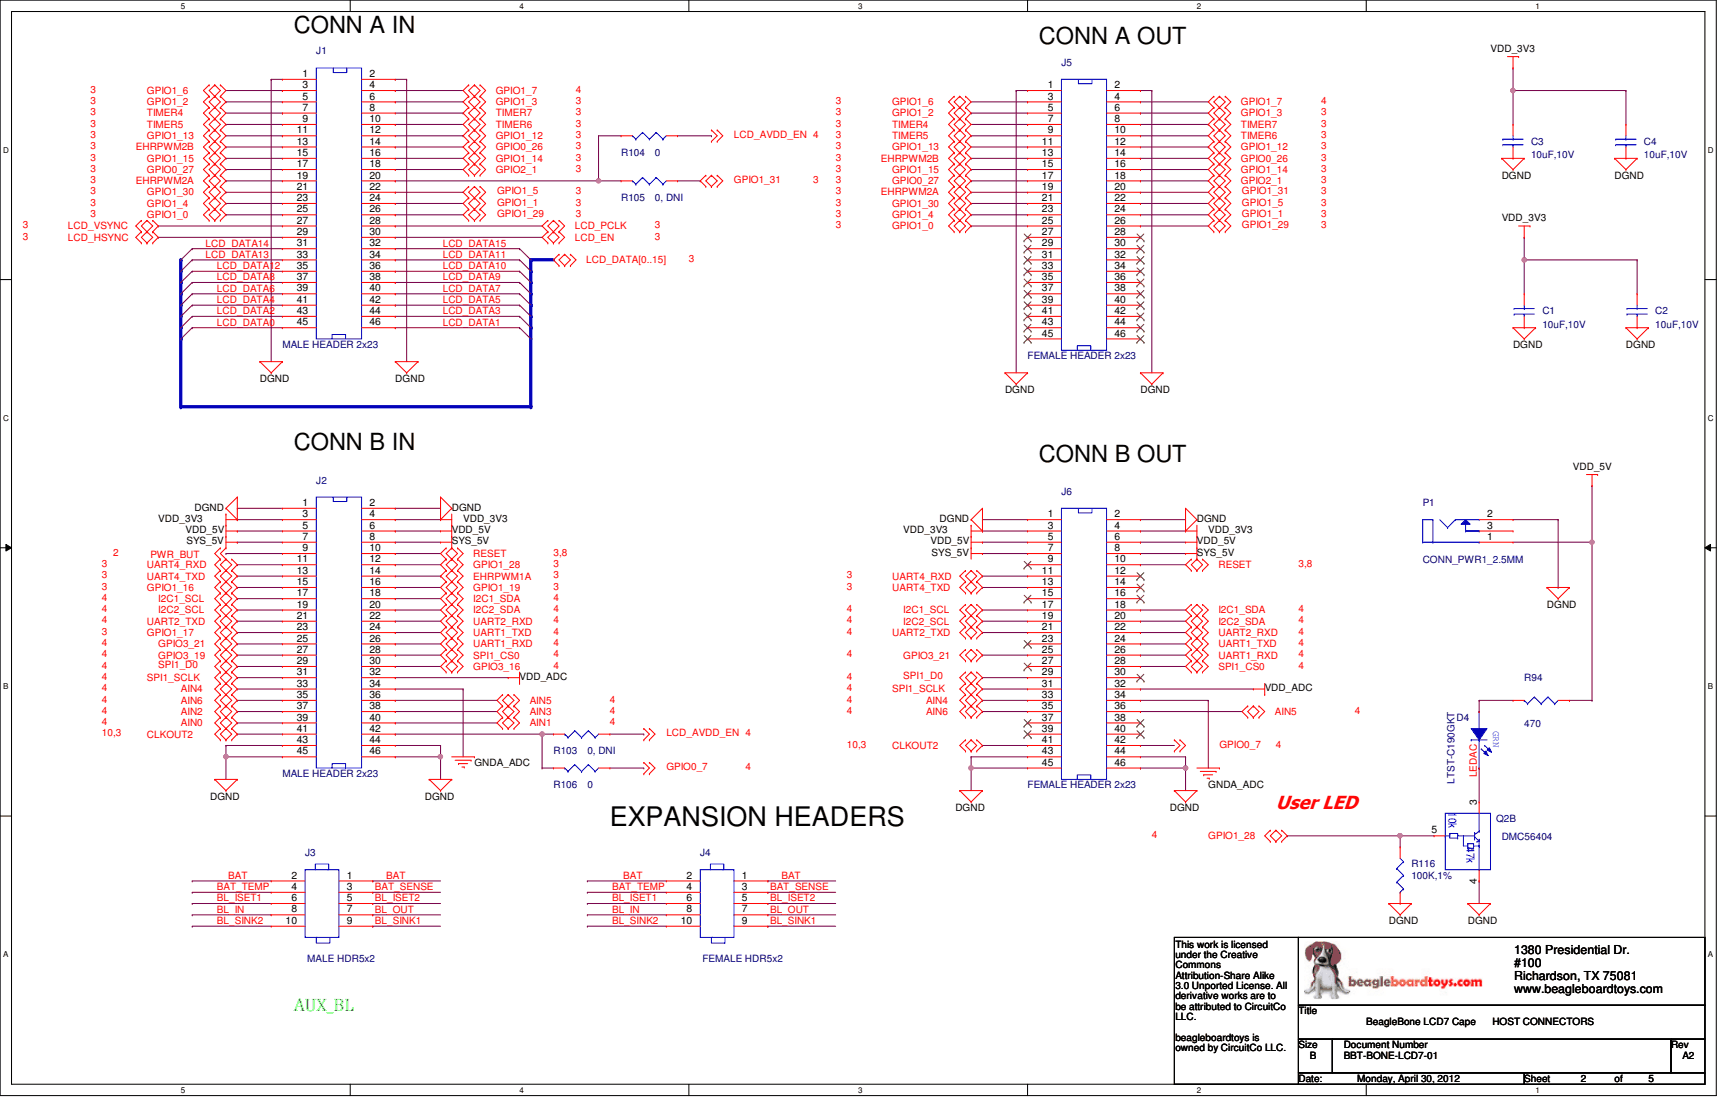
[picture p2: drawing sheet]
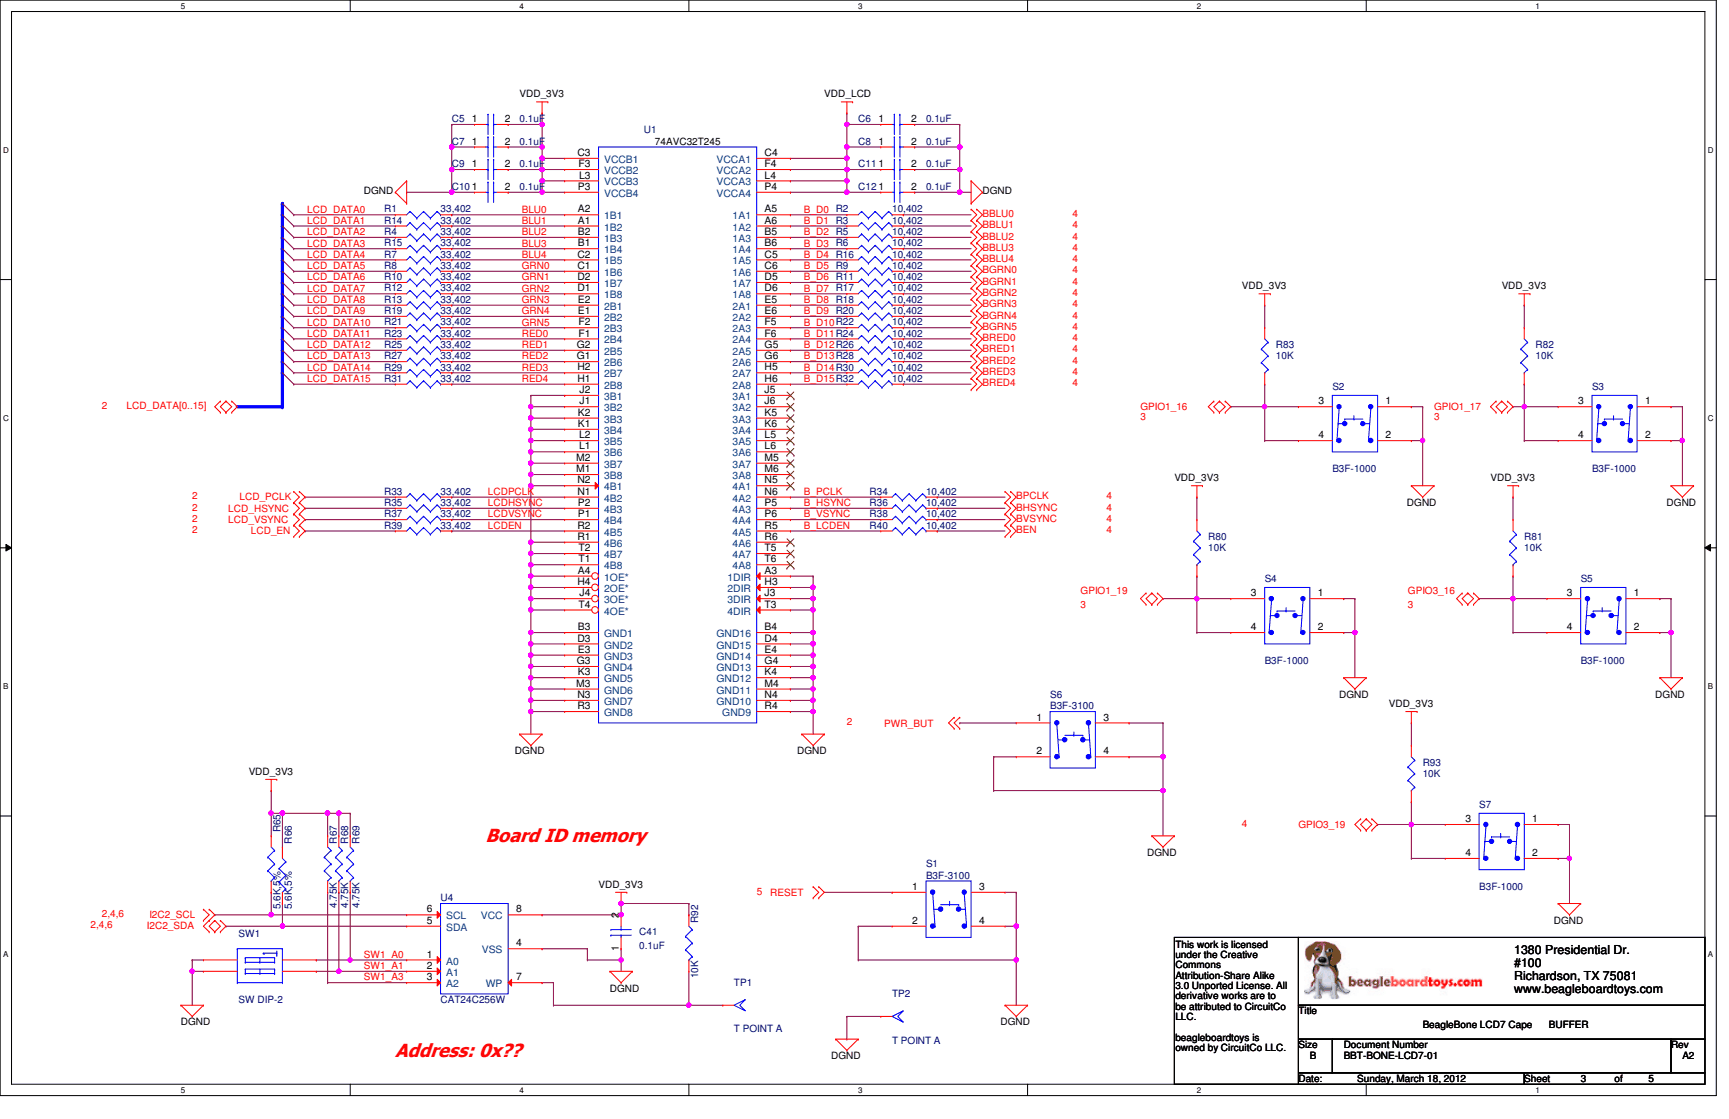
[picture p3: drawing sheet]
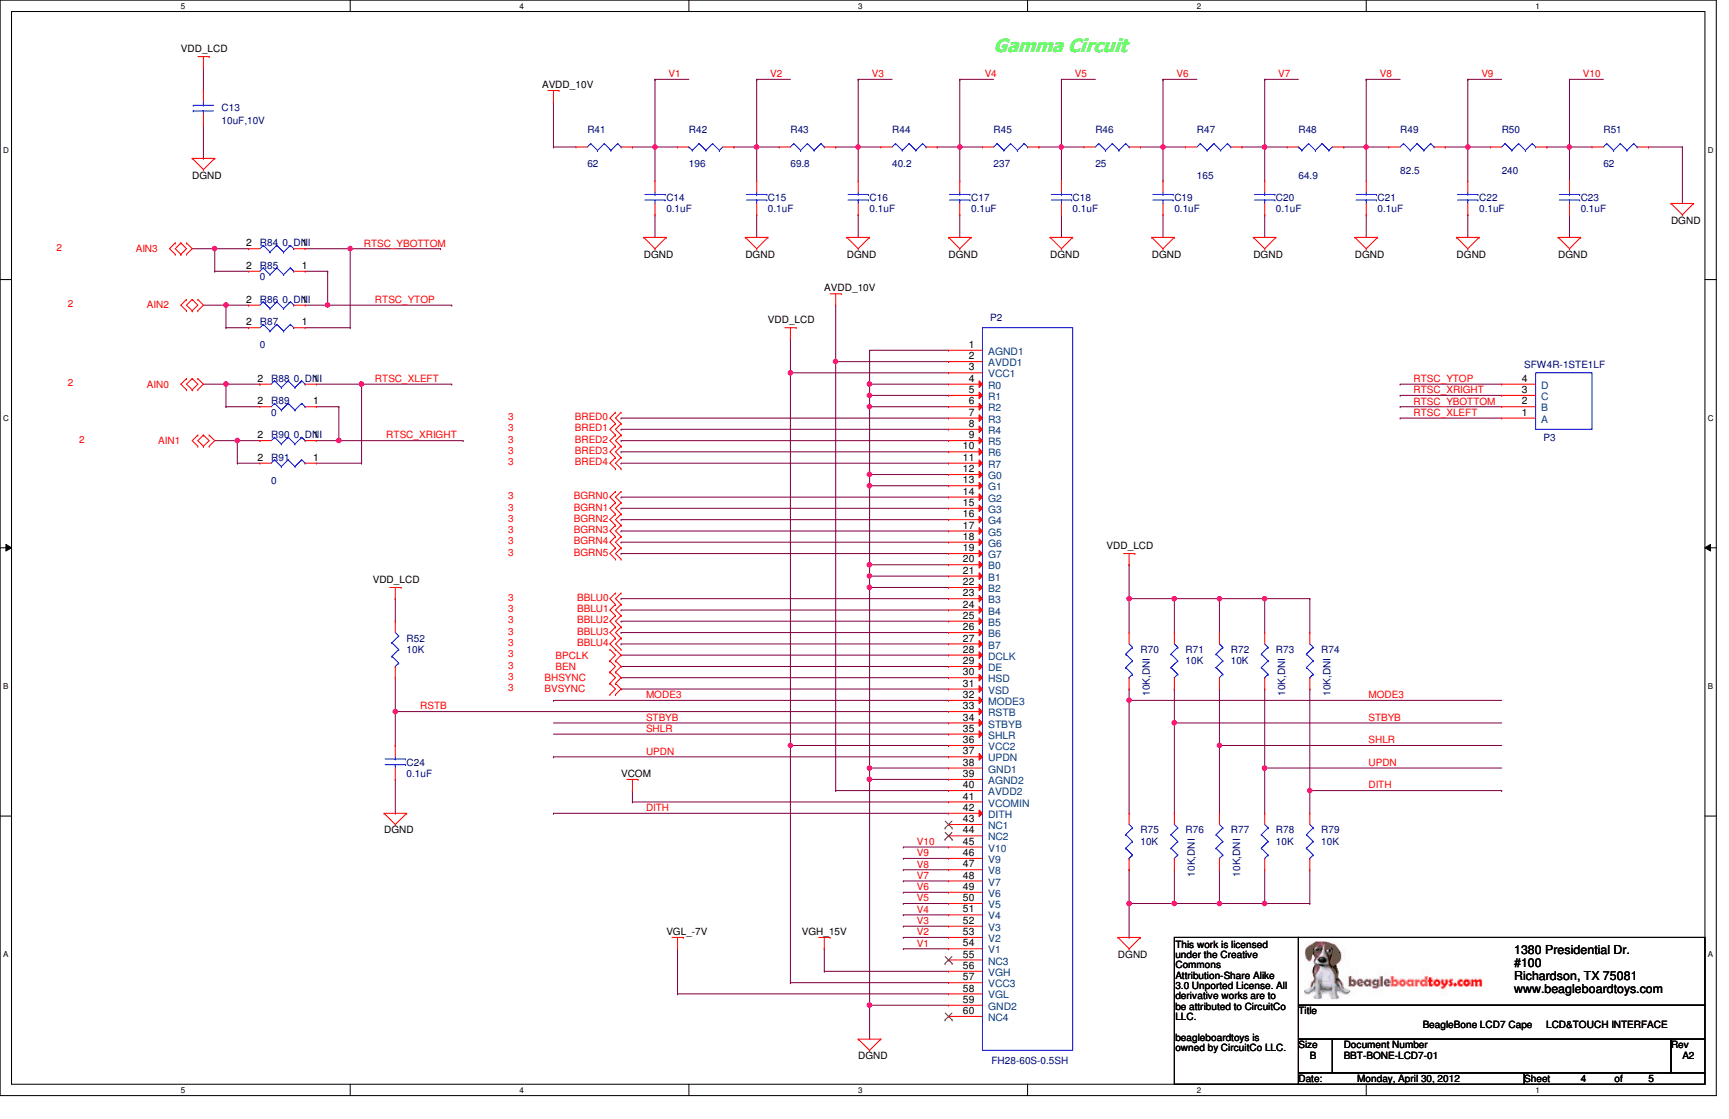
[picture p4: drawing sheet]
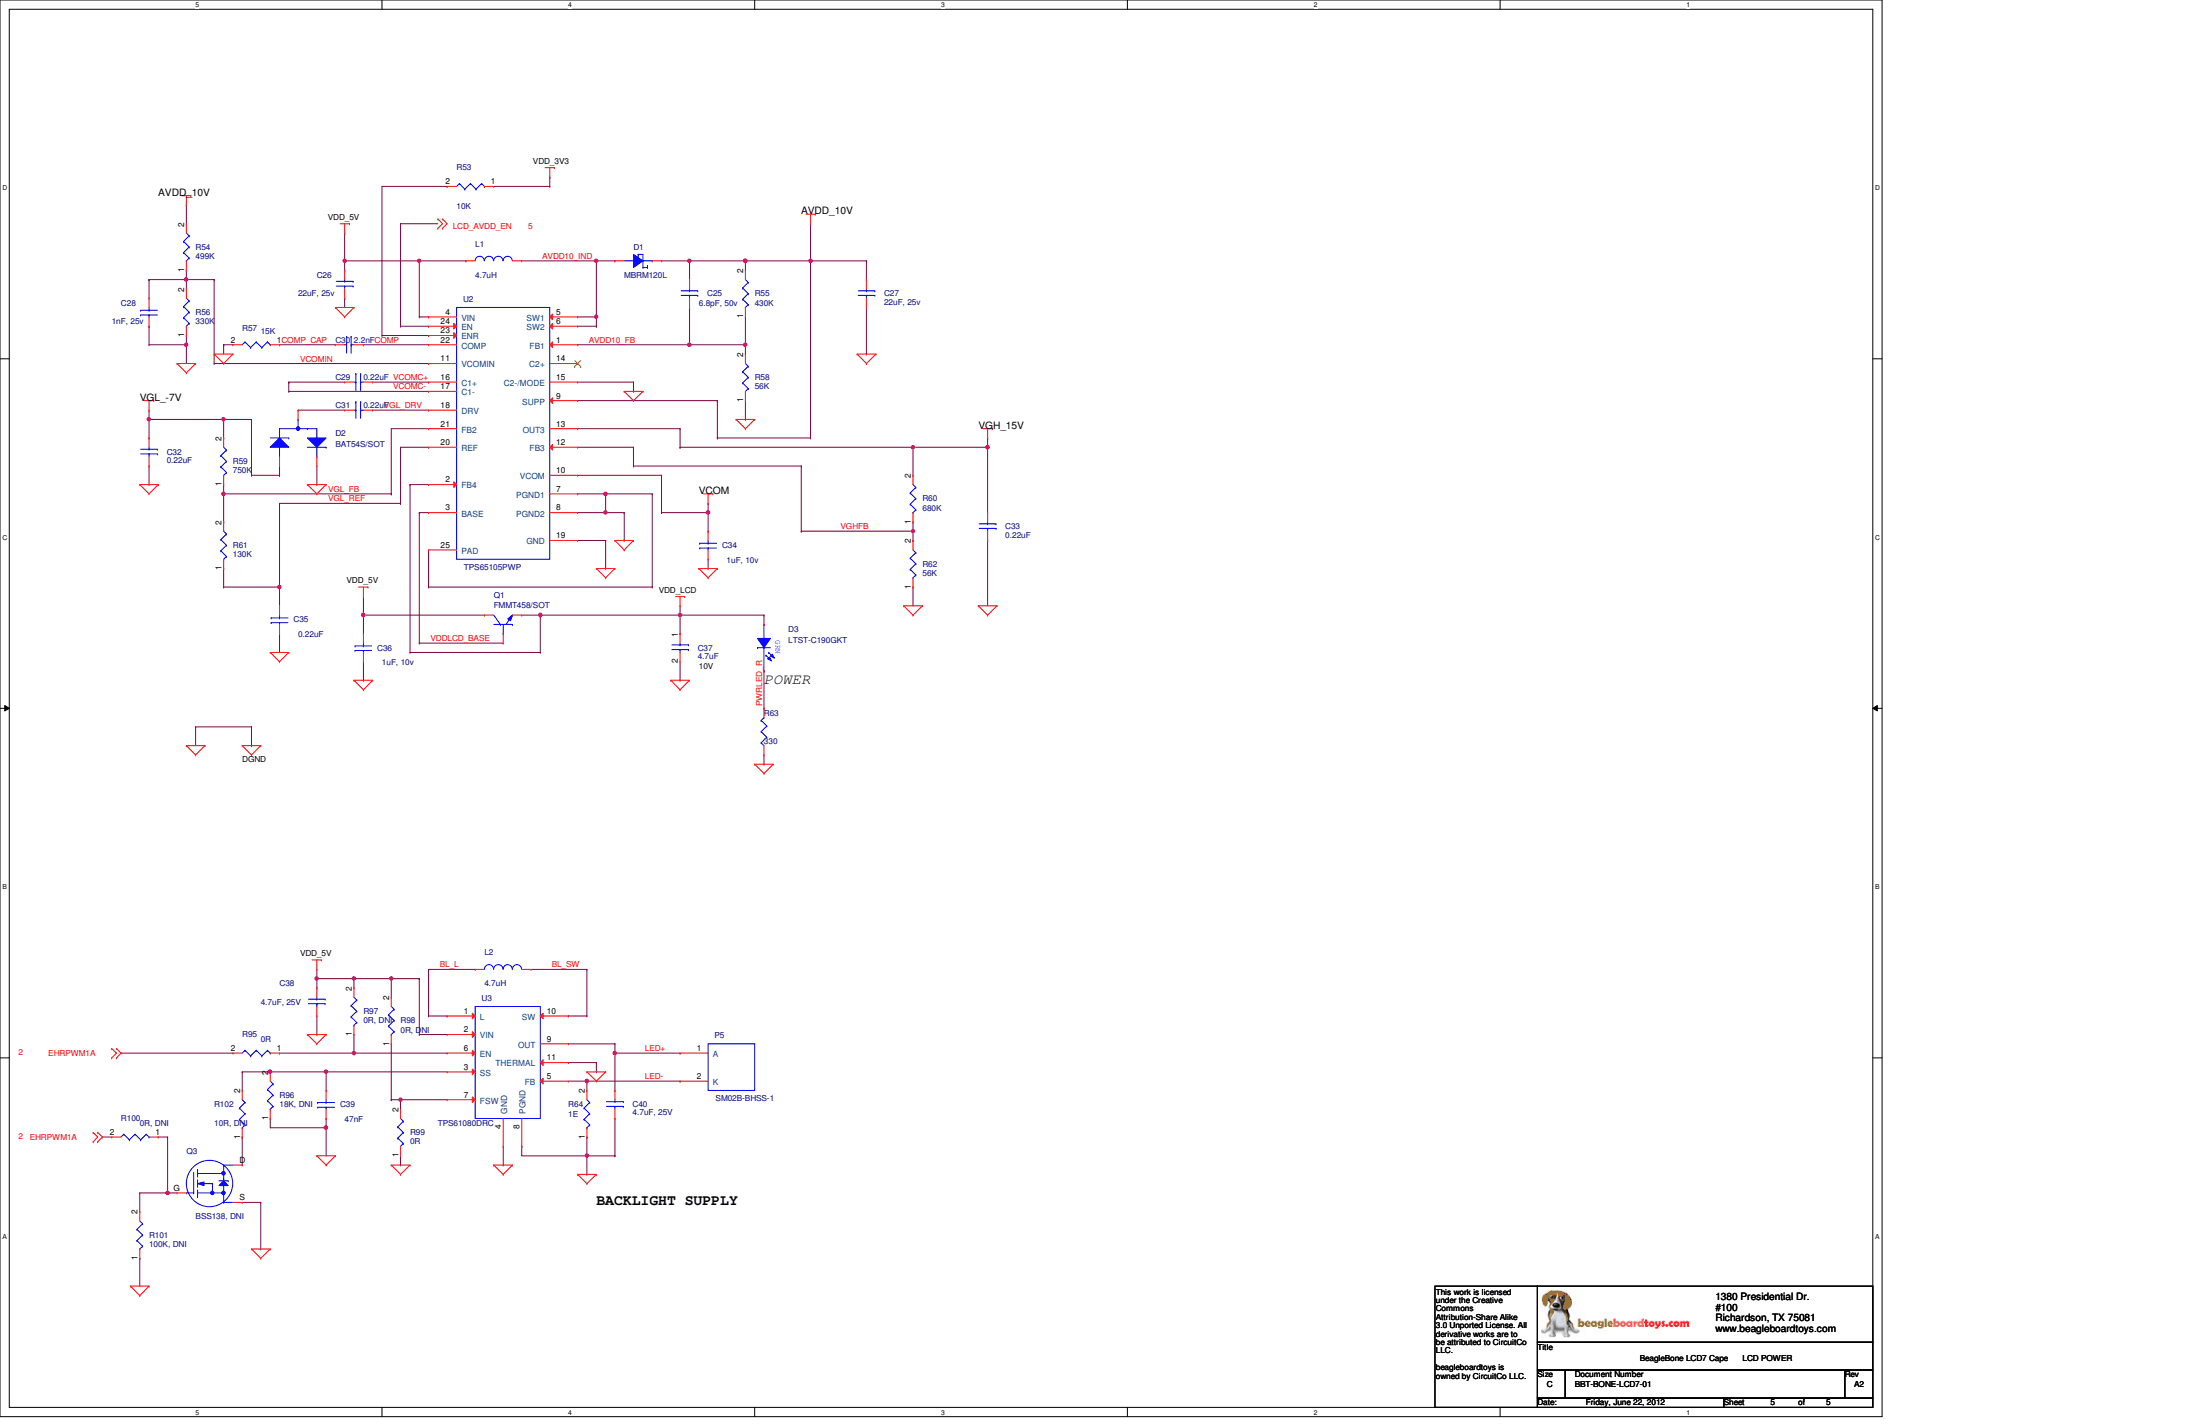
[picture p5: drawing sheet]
# OrCAD Capture schematic BeagleBone-LCD7-RevA2-schematic.dsn

## Sheets
1 PG01_Cover Page: title: BeagleBone LCD7 Cape      COVER PAGE; rev: A2; company: BBT; note: BBT-BONE-LCD7-01
2 PG02_Host Connectors: size B; title: BeagleBone LCD7 Cape      HOST CONNECTORS
3 PG03_Buffer & EEPROM: size B; title: BeagleBone LCD7 Cape      BUFFER
4 PG04_LCD and TOUCH Interface: size B; title: BeagleBone LCD7 Cape     LCD&TOUCH INTERFACE
5 PG05_LCD & BackLight POWER: size C; title: BeagleBone LCD7 Cape      LCD POWER

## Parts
sheet PG02_Host Connectors
C1  10uF,10V  [805]
C2  10uF,10V  [805]
C3  10uF,10V  [805]
C4  10uF,10V  [805]
D4  LTST-C190GKT  [led2-31sq]
J1  MALE HEADER 2x23  [HEADER23X2]
J2  MALE HEADER 2x23  [HEADER23X2]
J3  MALE HDR5x2  [HEADER10X2]
J4  FEMALE HDR5x2  [HEADER10X2]
J5  FEMALE HEADER 2x23  [HEADER23X2]
J6  FEMALE HEADER 2x23  [HEADER23X2]
P1  CONN_PWR1_2.5MM  [CONN3-PWR-PJ102A]
Q2  DMC56404  [SMini6-F3-B]  (section B)
R94  470  [r402-25]
R103  0, DNI  [r402-25]
R104  0  [r402-25]
R105  0, DNI  [r402-25]
R106  0  [r402-25]
R116  100K,1%  [SM-7351-RES-0402]
sheet PG03_Buffer & EEPROM
C5  0.1uF  [402]
C6  0.1uF  [402]
C7  0.1uF  [402]
C8  0.1uF  [402]
C9  0.1uF  [402]
C10  0.1uF  [402]
C11  0.1uF  [402]
C12  0.1uF  [402]
C41  0.1uF  [402]
R1  33,402  [402]
R2  10,402  [402]
R3  10,402  [402]
R4  33,402  [402]
R5  10,402  [402]
R6  10,402  [402]
R7  33,402  [402]
R8  33,402  [402]
R9  10,402  [402]
R10  33,402  [402]
R11  10,402  [402]
R12  33,402  [402]
R13  33,402  [402]
R14  33,402  [402]
R15  33,402  [402]
R16  10,402  [402]
R17  10,402  [402]
R18  10,402  [402]
R19  33,402  [402]
R20  10,402  [402]
R21  33,402  [402]
R22  10,402  [402]
R23  33,402  [402]
R24  10,402  [402]
R25  33,402  [402]
R26  10,402  [402]
R27  33,402  [402]
R28  10,402  [402]
R29  33,402  [402]
R30  10,402  [402]
R31  33,402  [402]
R32  10,402  [402]
R33  33,402  [402]
R34  10,402  [402]
R35  33,402  [402]
R36  10,402  [402]
R37  33,402  [402]
R38  10,402  [402]
R39  33,402  [402]
R40  10,402  [402]
R65  5.6K,5%  [402]
R66  5.6K,5%  [402]
R67  4.75K  [402]
R68  4.75K  [402]
R69  4.75K  [402]
R80  10K  [SM-7351-RES-0402]
R81  10K  [SM-7351-RES-0402]
R82  10K  [SM-7351-RES-0402]
R83  10K  [SM-7351-RES-0402]
R92  10K  [402]
R93  10K  [SM-7351-RES-0402]
S1  B3F-3100  [sw4-b3f-315x]
S2  B3F-1000  [SWRST4_177X256LS-1]
S3  B3F-1000  [SWRST4_177X256LS-1]
S4  B3F-1000  [SWRST4_177X256LS-1]
S5  B3F-1000  [SWRST4_177X256LS-1]
S6  B3F-3100  [sw4-b3f-315x]
S7  B3F-1000  [SWRST4_177X256LS-1]
SW1  SW DIP-2  [swdip4_100-339smd]
TP1  T POINT A  [tp1-8040]
TP2  T POINT A  [tp1-8040]
U1  74avc32t245  [BGA96-ZKE]
U4  CAT24C256W  [SOIC_8]
sheet PG04_LCD and TOUCH Interface
C13  10uF,10V  [805]
C14  0.1uF  [SM-7351-CAP-0402]
C15  0.1uF  [SM-7351-CAP-0402]
C16  0.1uF  [SM-7351-CAP-0402]
C17  0.1uF  [SM-7351-CAP-0402]
C18  0.1uF  [SM-7351-CAP-0402]
C19  0.1uF  [SM-7351-CAP-0402]
C20  0.1uF  [SM-7351-CAP-0402]
C21  0.1uF  [SM-7351-CAP-0402]
C22  0.1uF  [SM-7351-CAP-0402]
C23  0.1uF  [SM-7351-CAP-0402]
C24  0.1uF  [SM-7351-CAP-0402]
P2  FH28-60S-0.5SH  [conn-fh28-60s]
P3  SFW4R-1STE1LF  [conn4-24x79-sfw]
R41  62  [sm-7351-res-0402]
R42  196  [sm-7351-res-0402]
R43  69.8  [sm-7351-res-0402]
R44  40.2  [sm-7351-res-0402]
R45  237  [sm-7351-res-0402]
R46  25  [R402-25]
R47  165  [sm-7351-res-0402]
R48  64.9  [sm-7351-res-0402]
R49  82.5  [sm-7351-res-0402]
R50  240  [sm-7351-res-0402]
R51  62  [sm-7351-res-0402]
R52  10K  [SM-7351-RES-0402]
R70  10K,DNI  [SM-7351-RES-0402]
R71  10K  [SM-7351-RES-0402]
R72  10K  [SM-7351-RES-0402]
R73  10K,DNI  [SM-7351-RES-0402]
R74  10K,DNI  [SM-7351-RES-0402]
R75  10K  [SM-7351-RES-0402]
R76  10K,DNI  [SM-7351-RES-0402]
R77  10K,DNI  [SM-7351-RES-0402]
R78  10K  [SM-7351-RES-0402]
R79  10K  [SM-7351-RES-0402]
R84  0, DNI  [c402-25]
R85  0  [c402-25]
R86  0, DNI  [c402-25]
R87  0  [c402-25]
R88  0, DNI  [c402-25]
R89  0  [c402-25]
R90  0, DNI  [c402-25]
R91  0  [c402-25]
sheet PG05_LCD & BackLight POWER
C25  6.8pF, 50v  [c402-25]
C26  22uF, 25v  [c1206-40x70]
C27  22uF, 25v  [c1206-40x70]
C28  1nF, 25v  [c402-25]
C29  0.22uF  [c603-35x45]
C30  2.2nF  [c402-25]
C31  0.22uF  [c603-35x45]
C32  0.22uF  [c603-35x45]
C33  0.22uF  [c603-35x45]
C34  1uF, 10v  [c603-35x45]
C35  0.22uF  [c603-35x45]
C36  1uF, 10v  [c603-35x45]
C37  4.7uF  [c603-35x45]
C38  4.7uF, 25V  [c805-35x60]
C39  47nF  [c402-25]
C40  4.7uF, 25V  [c805-35x60]
D1  MBRM120L  [powermite-case457-04]
D2  BAT54S/SOT  [sot23-28x44]
D3  LTST-C190GKT  [led2-31sq]
L1  4.7uH  [ind-lqh32m]
L2  4.7uH  [ind-lqh32m]
P5  SM02B-BHSS-1  [con2-bhs-jst]
Q1  FMMT458/SOT  [sot23-28x44-bec]
Q3  BSS138, DNI  [SOT23-3]
R53  10K  [SM-7351-RES-0402]
R54  499K  [c402-25]
R55  430K  [c402-25]
R56  330K  [c402-25]
R57  15K  [c402-25]
R58  56K  [c402-25]
R59  750K  [c402-25]
R60  680K  [c402-25]
R61  130K  [c402-25]
R62  56K  [c402-25]
R63  330  [r402-25]
R64  1E  [0603]
R95  0R  [c402-25]
R96  18K, DNI  [c402-25]
R97  0R, DNI  [c402-25]
R98  0R, DNI  [c402-25]
R99  0R  [c402-25]
R100  0R, DNI  [c402-25]
R101  100K, DNI  [c402-25]
R102  10R, DNI  [c402-25]
U2  TPS65105PWP  [pwp24-14x70]
U3  TPS61080DRC  [drc10-11x33]

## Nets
AVDD10_FB: C25.2 R55.1(P1) R58.2(P2) U2.1(FB1)
AVDD10_IND: D1.1(ANODE) L1.2 U2.5(SW1) U2.6(SW2)
AVDD_10V: C25.1 C27.1 D1.2(CATHODE) P2.2(AVDD1) P2.40(AVDD2) R41.2(P2) R54.2(P2) R55.2(P2) U2.9(SUPP)
DGND: C1.1 C2.1 C3.1 C4.1 C5.1 C6.2 C7.1 C8.2 C9.1 C10.1 C11.2 C12.2 C13.1 C14.2 C15.2 C16.2 C17.2 C18.2 C19.2 C20.2 C21.2 C22.2 C23.2 C24.2 C26.2 C27.2 C28.1 C32.2 C33.2 C34.1 C35.1 C36.1 C37.2 C38.2 C39.1 C40.2 C41.1 D2.2(C) J1.1 J1.2(26) J2.1 J2.2(26) J2.43(22) J2.44(47) J2.45(23) J2.46(48) J5.1 J5.2(26) J6.1 J6.2(26) J6.43(22) J6.44(47) J6.45(23) J6.46(48) P1.2 P2.1(AGND1) P2.4(R0) P2.5(R1) P2.6(R2) P2.12(G0) P2.13(G1) P2.20(B0) P2.21(B1) P2.22(B2) P2.38(GND1) P2.39(AGND2) P2.59(GND2) Q2.4 Q3.S(SOURCE) R51.1(P1) R56.1(P1) R57.2(P2) R58.1(P1) R62.1(P1) R63.1 R64.1(P1) R75.1(P1) R76.1(P1) R77.1(P1) R78.1(P1) R79.1(P1) R96.1(P1) R99.1(P1) R101.1(P1) R116.2 S1.2(A2) S1.3(B1) S1.4(B2) S2.1(A1) S2.2(A2) S3.1(A1) S3.2(A2) S4.1(A1) S4.2(A2) S5.1(A1) S5.2(A2) S6.2(A2) S6.3(B1) S6.4(B2) S7.1(A1) S7.2(A2) SW1.1(A1) SW1.2(A2) TP2.1(TP) U1.A3(1DIR) U1.A4(1OE*) U1.B3(GND1) U1.B4(GND16) U1.D3(GND2) U1.D4(GND15) U1.E3(GND3) U1.E4(GND14) U1.G3(GND4) U1.G4(GND13) U1.H3(2DIR) U1.H4(2OE*) U1.J1(3B2) U1.J2(3B1) U1.J3(3DIR) U1.J4(3OE*) U1.K1(3B4) U1.K2(3B3) U1.K3(GND5) U1.K4(GND12) U1.L1(3B6) U1.L2(3B5) U1.M1(3B8) U1.M2(3B7) U1.M3(GND6) U1.M4(GND11) U1.N2(4B1) U1.N3(GND7) U1.N4(GND10) U1.R1(4B6) U1.R3(GND8) U1.R4(GND9) U1.T1(4B8) U1.T2(4B7) U1.T3(4DIR) U1.T4(4OE*) U2.7(PGND1) U2.8(PGND2) U2.15(C2-/MODE) U2.19(GND) U2.25(PAD) U3.4(GND) U3.8(PGND) U3.11(THERMAL) U4.4(VSS)
GNDA_ADC: J2.34(42) J6.34(42)
V1: C14.1 P2.54(V1) R41.1(P1) R42.1(P1)
V2: C15.1 P2.53(V2) R42.2(P2) R43.2(P2)
V3: C16.1 P2.52(V3) R43.1(P1) R44.2(P2)
V4: C17.1 P2.51(V4) R44.1(P1) R45.2(P2)
V5: C18.1 P2.50(V5) R45.1(P1) R46.2(P2)
V6: C19.1 P2.49(V6) R46.1(P1) R47.2(P2)
V7: C20.1 P2.48(V7) R47.1(P1) R48.1(P1)
V8: C21.1 P2.47(V8) R48.2(P2) R49.2(P2)
V9: C22.1 P2.46(V9) R49.1(P1) R50.2(P2)
V10: C23.1 P2.45(V10) R50.1(P1) R51.2(P2)
VDD_3V3: C1.2 C2.2 C3.2 C4.2 C5.2 C7.2 C9.2 C10.2 C41.2 J2.3(2) J2.4(27) J6.3(2) J6.4(27) R53.1(P1) R65.1 R66.1 R67.1 R68.1 R69.1 R80.2(P2) R81.2(P2) R82.2(P2) R83.2(P2) R92.1 R93.2(P2) U1.C3(VCCB1) U1.F3(VCCB2) U1.L3(VCCB3) U1.P3(VCCB4) U4.8(VCC)
VDD_5V: C26.1 C36.2 C38.1 J2.5(3) J2.6(28) J6.5(3) J6.6(28) L1.1 P1.1 Q1.C R94.1 R97.2(P2) R98.2(P2) U2.4(VIN) U3.2(VIN)
VDD_ADC: J2.32(41) J6.32(41)
VDD_LCD: C6.1 C8.1 C11.1 C12.1 C13.2 C37.1 D3.2(A) P2.3(VCC1) P2.36(VCC2) P2.57(VCC3) Q1.E R52.2(P2) R70.2(P2) R71.2(P2) R72.2(P2) R73.2(P2) R74.2(P2) U1.C4(VCCA1) U1.F4(VCCA2) U1.L4(VCCA3) U1.P4(VCCA4) U2.2(FB4)
VDDLCD_BASE: Q1.B U2.3(BASE)
AIN0: J2.39(20) R88.2(P2) R89.2(P2)
AIN1: J2.40(45) R90.2(P2) R91.2(P2)
AIN2: J2.37(19) R86.2(P2) R87.2(P2)
AIN3: J2.38(44) R84.2(P2) R85.2(P2)
AIN4: J2.33(17) J6.33(17)
AIN5: J2.36(43) J6.36(43)
AIN6: J2.35(18) J6.35(18)
B_D0: R2.1 U1.A5(1A1)
B_D1: R3.1 U1.A6(1A2)
B_D2: R5.1 U1.B5(1A3)
B_D3: R6.1 U1.B6(1A4)
B_D4: R16.1 U1.C5(1A5)
B_D5: R9.1 U1.C6(1A6)
B_D6: R11.1 U1.D5(1A7)
B_D7: R17.1 U1.D6(1A8)
B_D8: R18.1 U1.E5(2A1)
B_D9: R20.1 U1.E6(2A2)
B_D10: R22.1 U1.F5(2A3)
B_D11: R24.1 U1.F6(2A4)
B_D12: R26.1 U1.G5(2A5)
B_D13: R28.1 U1.G6(2A6)
B_D14: R30.1 U1.H5(2A7)
B_D15: R32.1 U1.H6(2A8)
B_HSYNC: R36.1 U1.P5(4A3)
B_LCDEN: R40.1 U1.R5(4A5)
B_PCLK: R34.1 U1.N6(4A2)
B_VSYNC: R38.1 U1.P6(4A4)
BAT: J3.1 J3.2 J4.1 J4.2
BAT_SENSE: J3.3 J4.3
BAT_TEMP: J3.4 J4.4
BBLU0: P2.23(B3) R2.2
BBLU1: P2.24(B4) R3.2
BBLU2: P2.25(B5) R5.2
BBLU3: P2.26(B6) R6.2
BBLU4: P2.27(B7) R16.2
BEN: P2.29(DE) R40.2
BGRN0: P2.14(G2) R9.2
BGRN1: P2.15(G3) R11.2
BGRN2: P2.16(G4) R17.2
BGRN3: P2.17(G5) R18.2
BGRN4: P2.18(G6) R20.2
BGRN5: P2.19(G7) R22.2
BHSYNC: P2.30(HSD) R36.2
BL_IN: J3.8 J4.8
BL_ISET1: J3.6 J4.6
BL_ISET2: J3.5 J4.5
BL_L: L2.1 U3.1(L)
BL_OUT: J3.7 J4.7
BL_SINK1: J3.9 J4.9
BL_SINK2: J3.10 J4.10
BL_SW: L2.2 U3.10(SW)
BLU0: R1.2 U1.A2(1B1)
BLU1: R14.2 U1.A1(1B2)
BLU2: R4.2 U1.B2(1B3)
BLU3: R15.2 U1.B1(1B4)
BLU4: R7.2 U1.C2(1B5)
BPCLK: P2.28(DCLK) R34.2
BRED0: P2.7(R3) R24.2
BRED1: P2.8(R4) R26.2
BRED2: P2.9(R5) R28.2
BRED3: P2.10(R6) R30.2
BRED4: P2.11(R7) R32.2
BVSYNC: P2.31(VSD) R38.2
CLKOUT2: J2.41(21) J6.41(21)
COMP: C30.2 U2.22(COMP)
COMP_CAP: C30.1 R57.1(P1)
DITH: P2.42(DITH) R74.1(P1) R79.2(P2)
EHRPWM1A: J2.14(32) R95.2(P2) R100.2(P2)
EHRPWM2A: J1.19(10) J5.19(10)
EHRPWM2B: J1.13(7) J5.13(7)
GPIO0_7: J6.42(46) R106.1
GPIO0_26: J1.14(32) J5.14(32)
GPIO0_27: J1.17(9) J5.17(9)
GPIO1_0: J1.25(13) J5.25(13)
GPIO1_1: J1.24(37) J5.24(37)
GPIO1_2: J1.5(3) J5.5(3)
GPIO1_3: J1.6(28) J5.6(28)
GPIO1_4: J1.23(12) J5.23(12)
GPIO1_5: J1.22(36) J5.22(36)
GPIO1_6: J1.3(2) J5.3(2)
GPIO1_7: J1.4(27) J5.4(27)
GPIO1_12: J1.12(31) J5.12(31)
GPIO1_13: J1.11(6) J5.11(6)
GPIO1_14: J1.16(33) J5.16(33)
GPIO1_15: J1.15(8) J5.15(8)
GPIO1_16: J2.15(8) R83.1(P1) S2.3(B1) S2.4(B2)
GPIO1_17: J2.23(12) R82.1(P1) S3.3(B1) S3.4(B2)
GPIO1_19: J2.16(33) R80.1(P1) S4.3(B1) S4.4(B2)
GPIO1_28: J2.12(31) Q2.5 R116.1
GPIO1_29: J1.26(38) J5.26(38)
GPIO1_30: J1.21(11) J5.21(11)
GPIO1_31: J5.20(35) R105.1
GPIO2_1: J1.18(34) J5.18(34)
GPIO3_16: J2.30(40) R81.1(P1) S5.3(B1) S5.4(B2)
GPIO3_19: J2.27(14) R93.1(P1) S7.3(B1) S7.4(B2)
GPIO3_21: J2.25(13) J6.25(13)
GRN0: R8.2 U1.C1(1B6)
GRN1: R10.2 U1.D2(1B7)
GRN2: R12.2 U1.D1(1B8)
GRN3: R13.2 U1.E2(2B1)
GRN4: R19.2 U1.E1(2B2)
GRN5: R21.2 U1.F2(2B3)
I2C1_SCL: J2.17(9) J6.17(9)
I2C1_SDA: J2.18(34) J6.18(34)
I2C2_SCL: J2.19(10) J6.19(10) R65.2 U4.6(SCL)
I2C2_SDA: J2.20(35) J6.20(35) R66.2 U4.5(SDA)
LCD_AVDD_EN: R103.1 R104.1 U2.24(EN)
LCD_DATA0: J1.45(23) R1.1
LCD_DATA1: J1.46(48) R14.1
LCD_DATA2: J1.43(22) R4.1
LCD_DATA3: J1.44(47) R15.1
LCD_DATA4: J1.41(21) R7.1
LCD_DATA5: J1.42(46) R8.1
LCD_DATA6: J1.39(20) R10.1
LCD_DATA7: J1.40(45) R12.1
LCD_DATA8: J1.37(19) R13.1
LCD_DATA9: J1.38(44) R19.1
LCD_DATA10: J1.36(43) R21.1
LCD_DATA11: J1.34(42) R23.1
LCD_DATA12: J1.35(18) R25.1
LCD_DATA13: J1.33(17) R27.1
LCD_DATA14: J1.31(16) R29.1
LCD_DATA15: J1.32(41) R31.1
LCD_EN: J1.30(40) R39.1
LCD_HSYNC: J1.29(15) R35.1
LCD_PCLK: J1.28(39) R33.1
LCD_VSYNC: J1.27(14) R37.1
LCDEN: R39.2 U1.R2(4B5)
LCDHSYNC: R35.2 U1.P2(4B3)
LCDPCLK: R33.2 U1.N1(4B2)
LCDVSYNC: R37.2 U1.P1(4B4)
LED+: C40.1 P5.1(A) U3.9(OUT)
LED-: P5.2(K) R64.2(P2) U3.5(FB)
LEDAC: D4.1(C) Q2.3
MODE3: P2.32(MODE3) R70.1(P1) R75.2(P2)
PWR_BUT: J2.9(5) S6.1(A1)
PWRLED_R: D3.1(C) R63.2
RED0: R23.2 U1.F1(2B4)
RED1: R25.2 U1.G2(2B5)
RED2: R27.2 U1.G1(2B6)
RED3: R29.2 U1.H2(2B7)
RED4: R31.2 U1.H1(2B8)
RESET: J2.10(30) J6.10(30) S1.1(A1)
RSTB: C24.1 P2.33(RSTB) R52.1(P1)
RTSC_XLEFT: P3.1(A) R88.1(P1) R91.1(P1)
RTSC_XRIGHT: P3.3(C) R89.1(P1) R90.1(P1)
RTSC_YBOTTOM: P3.2(B) R84.1(P1) R87.1(P1)
RTSC_YTOP: P3.4(D) R85.1(P1) R86.1(P1)
SHLR: P2.35(SHLR) R72.1(P1) R77.2(P2)
SPI1_CS0: J2.28(39) J6.28(39)
SPI1_D0: J2.29(15) J6.29(15)
SPI1_SCLK: J2.31(16) J6.31(16)
STBYB: P2.34(STBYB) R71.1(P1) R76.2(P2)
SW1_A0: R69.2 SW1.4(B1) U4.1(A0)
SW1_A1: R68.2 SW1.3(B2) U4.2(A1)
SW1_A3: R67.2 U4.3(A2)
SYS_5V: J2.7(4) J2.8(29) J6.7(4) J6.8(29)
TIMER4: J1.7(4) J5.7(4)
TIMER5: J1.9(5) J5.9(5)
TIMER6: J1.10(30) J5.10(30)
TIMER7: J1.8(29) J5.8(29)
UART1_RXD: J2.26(38) J6.26(38)
UART1_TXD: J2.24(37) J6.24(37)
UART2_RXD: J2.22(36) J6.22(36)
UART2_TXD: J2.21(11) J6.21(11)
UART4_RXD: J2.11(6) J6.11(6)
UART4_TXD: J2.13(7) J6.13(7)
UPDN: P2.37(UPDN) R73.1(P1) R78.2(P2)
VCOM: C34.2 P2.41(VCOMIN) U2.10(VCOM)
VCOMC+: C29.2 U2.16(C1+)
VCOMC-: C29.1 U2.17(C1-)
VCOMIN: C28.2 R54.1(P1) R56.2(P2) U2.11(VCOMIN)
VGH_15V: C33.1 P2.56(VGH) R60.2(P2) U2.13(OUT3)
VGHFB: R60.1(P1) R62.2(P2) U2.12(FB3)
VGL_-7V: C32.1 D2.1(A) P2.58(VGL) R59.2(P2)
VGL_DRV: C31.2 U2.18(DRV)
VGL_FB: R59.1(P1) R61.2(P2) U2.21(FB2)
VGL_REF: C35.2 R61.1(P1) U2.20(REF)
N17026892: R53.2(P2) U2.23(ENR)
N17027424: C31.1 D2.3(A_C)
N17028123: R98.1(P1) R99.2(P2) U3.7(FSW)
N17028127: C39.2 R96.2(P2) R102.2(P2) U3.3(SS)
N17033885: J1.20(35) R104.2 R105.2
N17060004: J2.42(46) R103.2 R106.2
N17071340: R92.2 TP1.1(TP) U4.7(WP)
N17079605: D4.2(A) R94.2
N17084374: R95.1(P1) R97.1(P1) U3.6(EN)
N17085522: Q3.G(GATE) R100.1(P1) R101.2(P2)
N17085755: Q3.D(DRAIN) R102.1(P1)

Not connected (* = marked no-connect by the designer): J5 27(14)* 28(39)* 29(15)* 30(40)* 31(16)* 32(41)* 33(17)* 34(42)* 35(18)* 36(43)* 37(19)* 38(44)* 39(20)* 40(45)* 41(21)* 42(46)* 43(22)* 44(47)* 45(23)* 46(48)*; J6 9(5)* 12(31)* 14(32)* 15(8)* 16(33)* 23(12)* 27(14)* 30(40)* 37(19)* 38(44)* 39(20)* 40(45)*; P1 3; P2 43(NC1)* 44(NC2)* 55(NC3)* 60(NC4)*; U1 J5(3A1)* J6(3A2)* K5(3A3)* K6(3A4)* L5(3A5)* L6(3A6)* M5(3A7)* M6(3A8)* N5(4A1)* R6(4A6)* T5(4A7)* T6(4A8)*; U2 14(C2+)*

## Notes on the sheets
sheet 1
- REV
- DATE
- BY
- CHANGE
- A
- 12/14/2011
- BBT
- Initial release
- A1
- 02/02/2012
- BBT
- Added one more button. Fixed reset and power
  button issues. Added a pull up to WP of EEPROM
- A2
- 04/30/2012
- BBT
- 1. LCD_AVDD_EN Signal is moved from J2-42 (GPIO0_7) to J1-20
  (GPIO1_31)
- This work is licensed under the Creative Commons Attribution-Share Alike 3.0 Unported License. To view a
  copy of this license, visit http://creativecommons.org/licenses/by-sa/3.0/ or send a letter to Creative
  Commons, 171 Second Street, Suite 300, San Francisco, California, 94105, USA.
  All derivative works are to be attributed to CircuitCo LLC .
  For more information, see http://creativecommons.org/license/results-one?license_code=by-sa
sheet 2
- CONN A IN
- CONN A OUT
- CONN B IN
- CONN B OUT
- EXPANSION HEADERS
- User LED
- AUX_BL
sheet 3
- Board ID memory
- Address: 0x??
sheet 4
- Gamma Circuit
sheet 5
- POWER
- BACKLIGHT SUPPLY
